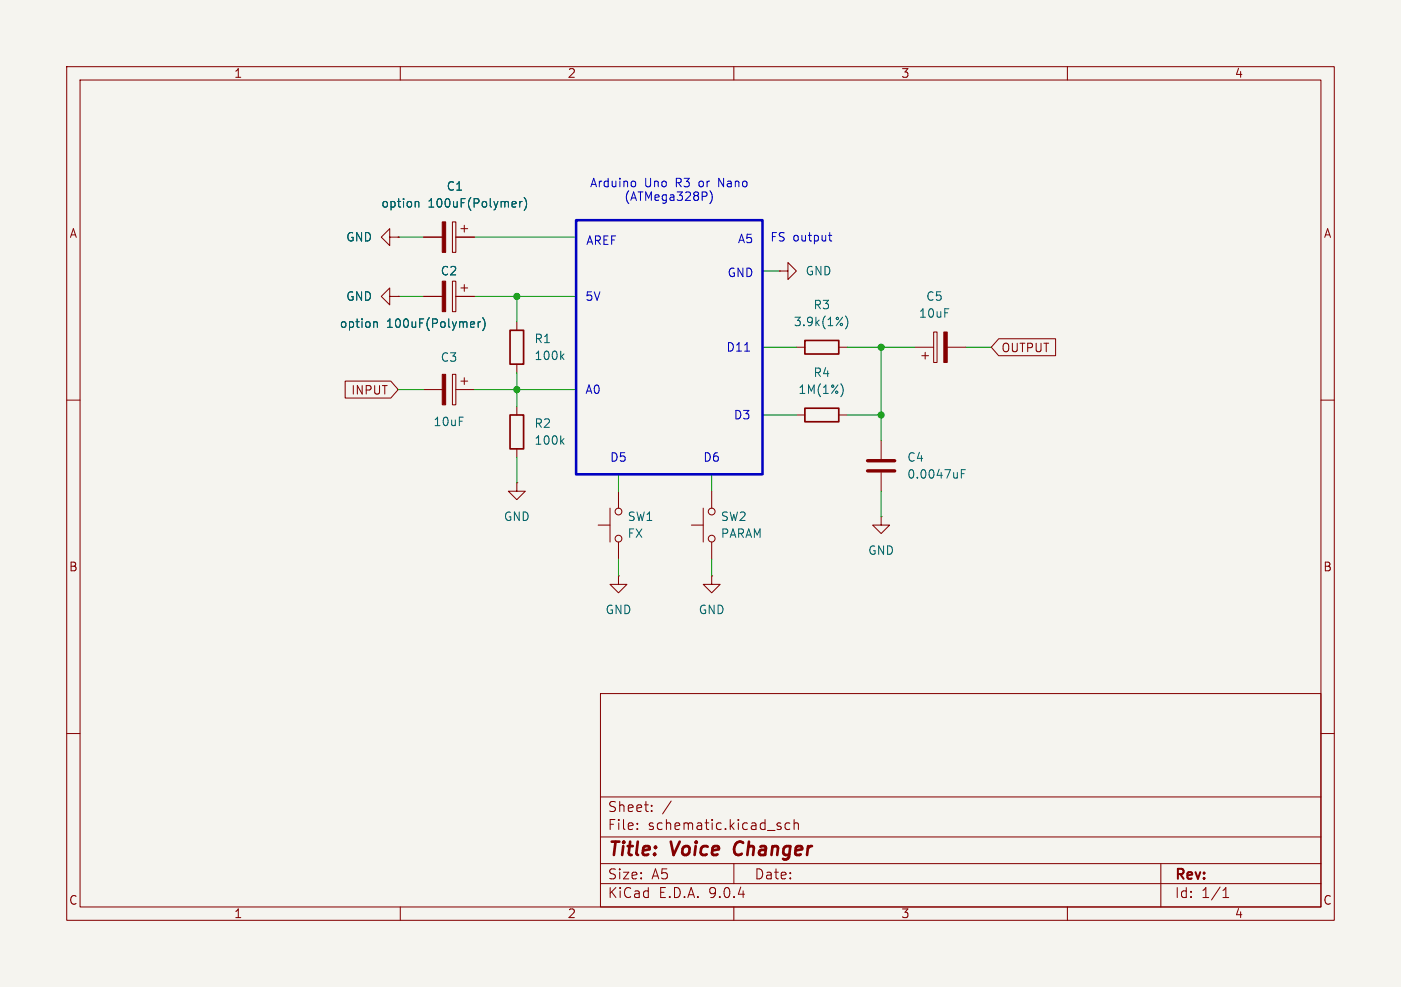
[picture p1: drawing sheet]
(kicad_sch
 (version 20250114)
 (generator "eeschema")
 (generator_version "9.0")
 (paper "A5")
 (title_block
  (title "Voice Changer"))
 (lib_symbols
  (symbol "Device:C"
   (pin_numbers (hide yes))
   (pin_names
    (offset 0.254)) (exclude_from_sim no) (in_bom yes) (on_board yes)
   (property "Reference" "C" (at 0.635 2.54 0) (effects (font (size 1.27 1.27)) (justify left)))
   (property "Value" "C" (at 0.635 -2.54 0) (effects (font (size 1.27 1.27)) (justify left)))
   (property "Footprint" "" (at 0.9652 -3.81 0) (effects (font (size 1.27 1.27)) (hide yes)))
   (property "Datasheet" "~" (at 0 0 0) (effects (font (size 1.27 1.27)) (hide yes)))
   (property "Description" "Unpolarized capacitor" (at 0 0 0) (effects (font (size 1.27 1.27)) (hide yes)))
   (symbol "C_0_1"
    (polyline (pts (xy -2.032 0.762) (xy 2.032 0.762)) (stroke (width 0.508) (type default)) (fill (type none)))
    (polyline (pts (xy -2.032 -0.762) (xy 2.032 -0.762)) (stroke (width 0.508) (type default)) (fill (type none))))
   (symbol "C_1_1"
    (pin passive line (at 0 3.81 270) (length 2.794) (name "~" (effects (font (size 1.27 1.27)))) (number "1" (effects (font (size 1.27 1.27)))))
    (pin passive line (at 0 -3.81 90) (length 2.794) (name "~" (effects (font (size 1.27 1.27)))) (number "2" (effects (font (size 1.27 1.27))))))
   (embedded_fonts no))
  (symbol "Device:C_Polarized"
   (pin_numbers (hide yes))
   (pin_names
    (offset 0.254)) (exclude_from_sim no) (in_bom yes) (on_board yes)
   (property "Reference" "C" (at 0.635 2.54 0) (effects (font (size 1.27 1.27)) (justify left)))
   (property "Value" "C_Polarized" (at 0.635 -2.54 0) (effects (font (size 1.27 1.27)) (justify left)))
   (property "Footprint" "" (at 0.9652 -3.81 0) (effects (font (size 1.27 1.27)) (hide yes)))
   (property "Datasheet" "~" (at 0 0 0) (effects (font (size 1.27 1.27)) (hide yes)))
   (property "Description" "Polarized capacitor" (at 0 0 0) (effects (font (size 1.27 1.27)) (hide yes)))
   (symbol "C_Polarized_0_1"
    (rectangle (start -2.286 0.508) (end 2.286 1.016) (stroke (width 0) (type default)) (fill (type none)))
    (polyline (pts (xy -1.778 2.286) (xy -0.762 2.286)) (stroke (width 0) (type default)) (fill (type none)))
    (polyline (pts (xy -1.27 2.794) (xy -1.27 1.778)) (stroke (width 0) (type default)) (fill (type none)))
    (rectangle (start 2.286 -0.508) (end -2.286 -1.016) (stroke (width 0) (type default)) (fill (type outline))))
   (symbol "C_Polarized_1_1"
    (pin passive line (at 0 3.81 270) (length 2.794) (name "~" (effects (font (size 1.27 1.27)))) (number "1" (effects (font (size 1.27 1.27)))))
    (pin passive line (at 0 -3.81 90) (length 2.794) (name "~" (effects (font (size 1.27 1.27)))) (number "2" (effects (font (size 1.27 1.27))))))
   (embedded_fonts no))
  (symbol "Device:R"
   (pin_numbers (hide yes))
   (pin_names
    (offset 0)) (exclude_from_sim no) (in_bom yes) (on_board yes)
   (property "Reference" "R" (at 2.032 0 90) (effects (font (size 1.27 1.27))))
   (property "Value" "R" (at 0 0 90) (effects (font (size 1.27 1.27))))
   (property "Footprint" "" (at -1.778 0 90) (effects (font (size 1.27 1.27)) (hide yes)))
   (property "Datasheet" "~" (at 0 0 0) (effects (font (size 1.27 1.27)) (hide yes)))
   (property "Description" "Resistor" (at 0 0 0) (effects (font (size 1.27 1.27)) (hide yes)))
   (symbol "R_0_1"
    (rectangle (start -1.016 -2.54) (end 1.016 2.54) (stroke (width 0.254) (type default)) (fill (type none))))
   (symbol "R_1_1"
    (pin passive line (at 0 3.81 270) (length 1.27) (name "~" (effects (font (size 1.27 1.27)))) (number "1" (effects (font (size 1.27 1.27)))))
    (pin passive line (at 0 -3.81 90) (length 1.27) (name "~" (effects (font (size 1.27 1.27)))) (number "2" (effects (font (size 1.27 1.27))))))
   (embedded_fonts no))
  (symbol "Switch:SW_MEC_5G"
   (pin_numbers (hide yes))
   (pin_names
    (offset 1.016) (hide yes)) (exclude_from_sim no) (in_bom yes) (on_board yes)
   (property "Reference" "SW" (at 1.27 2.54 0) (effects (font (size 1.27 1.27)) (justify left)))
   (property "Value" "SW_MEC_5G" (at 0 -1.524 0) (effects (font (size 1.27 1.27))))
   (property "Footprint" "" (at 0 5.08 0) (effects (font (size 1.27 1.27)) (hide yes)))
   (property "Datasheet" "http://www.apem.com/int/index.php?controller=attachment&id_attachment=488" (at 0 5.08 0) (effects (font (size 1.27 1.27)) (hide yes)))
   (property "Description" "MEC 5G single pole normally-open tactile switch" (at 0 0 0) (effects (font (size 1.27 1.27)) (hide yes)))
   (symbol "SW_MEC_5G_0_1"
    (circle (center -2.032 0) (radius 0.508) (stroke (width 0) (type default)) (fill (type none)))
    (polyline (pts (xy 0 1.27) (xy 0 3.048)) (stroke (width 0) (type default)) (fill (type none)))
    (circle (center 2.032 0) (radius 0.508) (stroke (width 0) (type default)) (fill (type none)))
    (polyline (pts (xy 2.54 1.27) (xy -2.54 1.27)) (stroke (width 0) (type default)) (fill (type none)))
    (pin passive line (at -5.08 0 0) (length 2.54) (name "A" (effects (font (size 1.27 1.27)))) (number "1" (effects (font (size 1.27 1.27)))))
    (pin passive line (at 5.08 0 180) (length 2.54) (name "B" (effects (font (size 1.27 1.27)))) (number "3" (effects (font (size 1.27 1.27))))))
   (symbol "SW_MEC_5G_1_1"
    (pin passive line (at -5.08 0 0) (length 2.54) (hide yes) (name "A" (effects (font (size 1.27 1.27)))) (number "2" (effects (font (size 1.27 1.27)))))
    (pin passive line (at 5.08 0 180) (length 2.54) (hide yes) (name "B" (effects (font (size 1.27 1.27)))) (number "4" (effects (font (size 1.27 1.27))))))
   (embedded_fonts no))
  (symbol "power:GND"
   (power)
   (pin_numbers (hide yes))
   (pin_names
    (offset 0) (hide yes)) (exclude_from_sim no) (in_bom yes) (on_board yes)
   (property "Reference" "#PWR" (at 0 -6.35 0) (effects (font (size 1.27 1.27)) (hide yes)))
   (property "Value" "GND" (at 0 -3.81 0) (effects (font (size 1.27 1.27))))
   (property "Footprint" "" (at 0 0 0) (effects (font (size 1.27 1.27)) (hide yes)))
   (property "Datasheet" "" (at 0 0 0) (effects (font (size 1.27 1.27)) (hide yes)))
   (property "Description" "Power symbol creates a global label with name \"GND\" , ground" (at 0 0 0) (effects (font (size 1.27 1.27)) (hide yes)))
   (symbol "GND_0_1"
    (polyline (pts (xy 0 0) (xy 0 -1.27) (xy 1.27 -1.27) (xy 0 -2.54) (xy -1.27 -1.27) (xy 0 -1.27)) (stroke (width 0) (type default)) (fill (type none))))
   (symbol "GND_1_1"
    (pin power_in line (at 0 0 270) (length 0) (name "~" (effects (font (size 1.27 1.27)))) (number "1" (effects (font (size 1.27 1.27))))))
   (embedded_fonts no)))
 (rectangle
  (start 86.36 33.02)
  (end 114.3 71.12)
  (stroke (width 0.381) (type solid))
  (fill (type none)))
 (text "FS output"
  (exclude_from_sim no)
  (at 120.142 35.814 0)
  (effects (font (size 1.27 1.27))))
 (text "D5"
  (exclude_from_sim no)
  (at 92.71 68.834 0)
  (effects (font (size 1.27 1.27))))
 (text "D3"
  (exclude_from_sim no)
  (at 111.252 62.484 0)
  (effects (font (size 1.27 1.27))))
 (text "GND"
  (exclude_from_sim no)
  (at 110.998 41.148 0)
  (effects (font (size 1.27 1.27))))
 (text "AREF"
  (exclude_from_sim no)
  (at 90.17 36.322 0)
  (effects (font (size 1.27 1.27))))
 (text "D6"
  (exclude_from_sim no)
  (at 106.68 68.834 0)
  (effects (font (size 1.27 1.27))))
 (text "D11"
  (exclude_from_sim no)
  (at 110.744 52.324 0)
  (effects (font (size 1.27 1.27))))
 (text "A5"
  (exclude_from_sim no)
  (at 111.76 36.068 0)
  (effects (font (size 1.27 1.27))))
 (text "Arduino Uno R3 or Nano\n(ATMega328P)"
  (exclude_from_sim no)
  (at 100.33 28.702 0)
  (effects (font (size 1.27 1.27))))
 (text "5V"
  (exclude_from_sim no)
  (at 88.9 44.704 0)
  (effects (font (size 1.27 1.27))))
 (text "A0"
  (exclude_from_sim no)
  (at 88.9 58.674 0)
  (effects (font (size 1.27 1.27))))
 (junction
  (at 77.47 58.42)
  (diameter 0)
  (color 0 0 0 0))
 (junction
  (at 132.08 62.23)
  (diameter 0)
  (color 0 0 0 0))
 (junction
  (at 77.47 44.45)
  (diameter 0)
  (color 0 0 0 0))
 (junction
  (at 132.08 52.07)
  (diameter 0)
  (color 0 0 0 0))
 (wire
  (pts (xy 92.71 83.82) (xy 92.71 86.36))
  (stroke (width 0) (type default)))
 (wire
  (pts (xy 77.47 44.45) (xy 86.36 44.45))
  (stroke (width 0) (type default)))
 (wire
  (pts (xy 71.12 58.42) (xy 77.47 58.42))
  (stroke (width 0) (type default)))
 (wire
  (pts (xy 77.47 58.42) (xy 77.47 60.96))
  (stroke (width 0) (type default)))
 (wire
  (pts (xy 71.12 44.45) (xy 77.47 44.45))
  (stroke (width 0) (type default)))
 (wire
  (pts (xy 127 52.07) (xy 132.08 52.07))
  (stroke (width 0) (type default)))
 (wire
  (pts (xy 59.69 44.45) (xy 63.5 44.45))
  (stroke (width 0) (type default)))
 (wire
  (pts (xy 132.08 73.66) (xy 132.08 77.47))
  (stroke (width 0) (type default)))
 (wire
  (pts (xy 92.71 71.12) (xy 92.71 73.66))
  (stroke (width 0) (type default)))
 (wire
  (pts (xy 77.47 68.58) (xy 77.47 72.39))
  (stroke (width 0) (type default)))
 (wire
  (pts (xy 132.08 52.07) (xy 137.16 52.07))
  (stroke (width 0) (type default)))
 (wire
  (pts (xy 132.08 62.23) (xy 132.08 66.04))
  (stroke (width 0) (type default)))
 (wire
  (pts (xy 106.68 83.82) (xy 106.68 86.36))
  (stroke (width 0) (type default)))
 (wire
  (pts (xy 71.12 35.56) (xy 86.36 35.56))
  (stroke (width 0) (type default)))
 (wire
  (pts (xy 59.69 35.56) (xy 63.5 35.56))
  (stroke (width 0) (type default)))
 (wire
  (pts (xy 59.69 58.42) (xy 63.5 58.42))
  (stroke (width 0) (type default)))
 (wire
  (pts (xy 132.08 52.07) (xy 132.08 62.23))
  (stroke (width 0) (type default)))
 (wire
  (pts (xy 144.78 52.07) (xy 148.59 52.07))
  (stroke (width 0) (type default)))
 (wire
  (pts (xy 114.3 52.07) (xy 119.38 52.07))
  (stroke (width 0) (type default)))
 (wire
  (pts (xy 132.08 62.23) (xy 127 62.23))
  (stroke (width 0) (type default)))
 (wire
  (pts (xy 106.68 71.12) (xy 106.68 73.66))
  (stroke (width 0) (type default)))
 (wire
  (pts (xy 114.3 40.64) (xy 116.84 40.64))
  (stroke (width 0) (type default)))
 (wire
  (pts (xy 77.47 55.88) (xy 77.47 58.42))
  (stroke (width 0) (type default)))
 (wire
  (pts (xy 114.3 62.23) (xy 119.38 62.23))
  (stroke (width 0) (type default)))
 (wire
  (pts (xy 77.47 44.45) (xy 77.47 48.26))
  (stroke (width 0) (type default)))
 (wire
  (pts (xy 77.47 58.42) (xy 86.36 58.42))
  (stroke (width 0) (type default)))
 (global_label "OUTPUT"
  (shape input)
  (at 148.59 52.07 0)
  (fields_autoplaced yes)
  (effects (font (size 1.27 1.27)) (justify left))
  (property "Intersheetrefs" "${INTERSHEET_REFS}" (at 158.7719 52.07 0) (effects (font (size 1.27 1.27)) (justify left) (hide yes))))
 (global_label "INPUT"
  (shape input)
  (at 59.69 58.42 180)
  (fields_autoplaced yes)
  (effects (font (size 1.27 1.27)) (justify right))
  (property "Intersheetrefs" "${INTERSHEET_REFS}" (at 51.2014 58.42 0) (effects (font (size 1.27 1.27)) (justify right) (hide yes))))
 (symbol
  (lib_id "power:GND")
  (at 77.47 72.39 0)
  (unit 1)
  (exclude_from_sim no)
  (in_bom yes)
  (on_board yes)
  (dnp no)
  (fields_autoplaced yes)
  (property "Reference" "#PWR03" (at 77.47 78.74 0) (effects (font (size 1.27 1.27)) (hide yes)))
  (property "Value" "GND" (at 77.47 77.47 0) (effects (font (size 1.27 1.27))))
  (property "Footprint" "" (at 77.47 72.39 0) (effects (font (size 1.27 1.27)) (hide yes)))
  (property "Datasheet" "" (at 77.47 72.39 0) (effects (font (size 1.27 1.27)) (hide yes)))
  (property "Description" "Power symbol creates a global label with name \"GND\" , ground" (at 77.47 72.39 0) (effects (font (size 1.27 1.27)) (hide yes)))
  (pin "1"))
 (symbol
  (lib_id "Device:C_Polarized")
  (at 140.97 52.07 90)
  (unit 1)
  (exclude_from_sim no)
  (in_bom yes)
  (on_board yes)
  (dnp no)
  (fields_autoplaced yes)
  (property "Reference" "C5" (at 140.081 44.45 90) (effects (font (size 1.27 1.27))))
  (property "Value" "10uF" (at 140.081 46.99 90) (effects (font (size 1.27 1.27))))
  (property "Footprint" "" (at 144.78 51.1048 0) (effects (font (size 1.27 1.27)) (hide yes)))
  (property "Datasheet" "~" (at 140.97 52.07 0) (effects (font (size 1.27 1.27)) (hide yes)))
  (property "Description" "Polarized capacitor" (at 140.97 52.07 0) (effects (font (size 1.27 1.27)) (hide yes)))
  (pin "2")
  (pin "1"))
 (symbol
  (lib_id "power:GND")
  (at 106.68 86.36 0)
  (unit 1)
  (exclude_from_sim no)
  (in_bom yes)
  (on_board yes)
  (dnp no)
  (fields_autoplaced yes)
  (property "Reference" "#PWR05" (at 106.68 92.71 0) (effects (font (size 1.27 1.27)) (hide yes)))
  (property "Value" "GND" (at 106.68 91.44 0) (effects (font (size 1.27 1.27))))
  (property "Footprint" "" (at 106.68 86.36 0) (effects (font (size 1.27 1.27)) (hide yes)))
  (property "Datasheet" "" (at 106.68 86.36 0) (effects (font (size 1.27 1.27)) (hide yes)))
  (property "Description" "Power symbol creates a global label with name \"GND\" , ground" (at 106.68 86.36 0) (effects (font (size 1.27 1.27)) (hide yes)))
  (pin "1"))
 (symbol
  (lib_id "Device:C_Polarized")
  (at 67.31 44.45 270)
  (unit 1)
  (exclude_from_sim no)
  (in_bom yes)
  (on_board yes)
  (dnp no)
  (property "Reference" "C2" (at 67.31 40.64 90) (effects (font (size 1.27 1.27))))
  (property "Value" "option 100uF(Polymer)" (at 61.976 48.514 90) (effects (font (size 1.27 1.27))))
  (property "Footprint" "" (at 63.5 45.4152 0) (effects (font (size 1.27 1.27)) (hide yes)))
  (property "Datasheet" "~" (at 67.31 44.45 0) (effects (font (size 1.27 1.27)) (hide yes)))
  (property "Description" "Polarized capacitor" (at 67.31 44.45 0) (effects (font (size 1.27 1.27)) (hide yes)))
  (pin "2")
  (pin "1"))
 (symbol
  (lib_id "power:GND")
  (at 59.69 35.56 270)
  (unit 1)
  (exclude_from_sim no)
  (in_bom yes)
  (on_board yes)
  (dnp no)
  (fields_autoplaced yes)
  (property "Reference" "#PWR01" (at 53.34 35.56 0) (effects (font (size 1.27 1.27)) (hide yes)))
  (property "Value" "GND" (at 55.88 35.5599 90) (effects (font (size 1.27 1.27)) (justify right)))
  (property "Footprint" "" (at 59.69 35.56 0) (effects (font (size 1.27 1.27)) (hide yes)))
  (property "Datasheet" "" (at 59.69 35.56 0) (effects (font (size 1.27 1.27)) (hide yes)))
  (property "Description" "Power symbol creates a global label with name \"GND\" , ground" (at 59.69 35.56 0) (effects (font (size 1.27 1.27)) (hide yes)))
  (pin "1"))
 (symbol
  (lib_id "Device:C_Polarized")
  (at 67.31 58.42 270)
  (unit 1)
  (exclude_from_sim no)
  (in_bom yes)
  (on_board yes)
  (dnp no)
  (property "Reference" "C3" (at 67.31 53.594 90) (effects (font (size 1.27 1.27))))
  (property "Value" "10uF" (at 67.31 63.246 90) (effects (font (size 1.27 1.27))))
  (property "Footprint" "" (at 63.5 59.3852 0) (effects (font (size 1.27 1.27)) (hide yes)))
  (property "Datasheet" "~" (at 67.31 58.42 0) (effects (font (size 1.27 1.27)) (hide yes)))
  (property "Description" "Polarized capacitor" (at 67.31 58.42 0) (effects (font (size 1.27 1.27)) (hide yes)))
  (pin "2")
  (pin "1"))
 (symbol
  (lib_id "Switch:SW_MEC_5G")
  (at 106.68 78.74 90)
  (unit 1)
  (exclude_from_sim no)
  (in_bom yes)
  (on_board yes)
  (dnp no)
  (property "Reference" "SW2" (at 107.95 77.4699 90) (effects (font (size 1.27 1.27)) (justify right)))
  (property "Value" "PARAM" (at 107.95 80.0099 90) (effects (font (size 1.27 1.27)) (justify right)))
  (property "Footprint" "" (at 101.6 78.74 0) (effects (font (size 1.27 1.27)) (hide yes)))
  (property "Datasheet" "http://www.apem.com/int/index.php?controller=attachment&id_attachment=488" (at 101.6 78.74 0) (effects (font (size 1.27 1.27)) (hide yes)))
  (property "Description" "MEC 5G single pole normally-open tactile switch" (at 106.68 78.74 0) (effects (font (size 1.27 1.27)) (hide yes)))
  (pin "3")
  (pin "2")
  (pin "1")
  (pin "4"))
 (symbol
  (lib_id "power:GND")
  (at 92.71 86.36 0)
  (unit 1)
  (exclude_from_sim no)
  (in_bom yes)
  (on_board yes)
  (dnp no)
  (fields_autoplaced yes)
  (property "Reference" "#PWR04" (at 92.71 92.71 0) (effects (font (size 1.27 1.27)) (hide yes)))
  (property "Value" "GND" (at 92.71 91.44 0) (effects (font (size 1.27 1.27))))
  (property "Footprint" "" (at 92.71 86.36 0) (effects (font (size 1.27 1.27)) (hide yes)))
  (property "Datasheet" "" (at 92.71 86.36 0) (effects (font (size 1.27 1.27)) (hide yes)))
  (property "Description" "Power symbol creates a global label with name \"GND\" , ground" (at 92.71 86.36 0) (effects (font (size 1.27 1.27)) (hide yes)))
  (pin "1"))
 (symbol
  (lib_id "Device:R")
  (at 123.19 62.23 90)
  (unit 1)
  (exclude_from_sim no)
  (in_bom yes)
  (on_board yes)
  (dnp no)
  (fields_autoplaced yes)
  (property "Reference" "R4" (at 123.19 55.88 90) (effects (font (size 1.27 1.27))))
  (property "Value" "1M(1%)" (at 123.19 58.42 90) (effects (font (size 1.27 1.27))))
  (property "Footprint" "" (at 123.19 64.008 90) (effects (font (size 1.27 1.27)) (hide yes)))
  (property "Datasheet" "~" (at 123.19 62.23 0) (effects (font (size 1.27 1.27)) (hide yes)))
  (property "Description" "Resistor" (at 123.19 62.23 0) (effects (font (size 1.27 1.27)) (hide yes)))
  (pin "2")
  (pin "1"))
 (symbol
  (lib_id "Device:R")
  (at 123.19 52.07 90)
  (unit 1)
  (exclude_from_sim no)
  (in_bom yes)
  (on_board yes)
  (dnp no)
  (fields_autoplaced yes)
  (property "Reference" "R3" (at 123.19 45.72 90) (effects (font (size 1.27 1.27))))
  (property "Value" "3.9k(1%)" (at 123.19 48.26 90) (effects (font (size 1.27 1.27))))
  (property "Footprint" "" (at 123.19 53.848 90) (effects (font (size 1.27 1.27)) (hide yes)))
  (property "Datasheet" "~" (at 123.19 52.07 0) (effects (font (size 1.27 1.27)) (hide yes)))
  (property "Description" "Resistor" (at 123.19 52.07 0) (effects (font (size 1.27 1.27)) (hide yes)))
  (pin "2")
  (pin "1"))
 (symbol
  (lib_id "Switch:SW_MEC_5G")
  (at 92.71 78.74 90)
  (unit 1)
  (exclude_from_sim no)
  (in_bom yes)
  (on_board yes)
  (dnp no)
  (fields_autoplaced yes)
  (property "Reference" "SW1" (at 93.98 77.4699 90) (effects (font (size 1.27 1.27)) (justify right)))
  (property "Value" "FX" (at 93.98 80.0099 90) (effects (font (size 1.27 1.27)) (justify right)))
  (property "Footprint" "" (at 87.63 78.74 0) (effects (font (size 1.27 1.27)) (hide yes)))
  (property "Datasheet" "http://www.apem.com/int/index.php?controller=attachment&id_attachment=488" (at 87.63 78.74 0) (effects (font (size 1.27 1.27)) (hide yes)))
  (property "Description" "MEC 5G single pole normally-open tactile switch" (at 92.71 78.74 0) (effects (font (size 1.27 1.27)) (hide yes)))
  (pin "3")
  (pin "2")
  (pin "1")
  (pin "4"))
 (symbol
  (lib_id "power:GND")
  (at 116.84 40.64 90)
  (unit 1)
  (exclude_from_sim no)
  (in_bom yes)
  (on_board yes)
  (dnp no)
  (fields_autoplaced yes)
  (property "Reference" "#PWR06" (at 123.19 40.64 0) (effects (font (size 1.27 1.27)) (hide yes)))
  (property "Value" "GND" (at 120.65 40.6399 90) (effects (font (size 1.27 1.27)) (justify right)))
  (property "Footprint" "" (at 116.84 40.64 0) (effects (font (size 1.27 1.27)) (hide yes)))
  (property "Datasheet" "" (at 116.84 40.64 0) (effects (font (size 1.27 1.27)) (hide yes)))
  (property "Description" "Power symbol creates a global label with name \"GND\" , ground" (at 116.84 40.64 0) (effects (font (size 1.27 1.27)) (hide yes)))
  (pin "1"))
 (symbol
  (lib_id "power:GND")
  (at 132.08 77.47 0)
  (unit 1)
  (exclude_from_sim no)
  (in_bom yes)
  (on_board yes)
  (dnp no)
  (fields_autoplaced yes)
  (property "Reference" "#PWR07" (at 132.08 83.82 0) (effects (font (size 1.27 1.27)) (hide yes)))
  (property "Value" "GND" (at 132.08 82.55 0) (effects (font (size 1.27 1.27))))
  (property "Footprint" "" (at 132.08 77.47 0) (effects (font (size 1.27 1.27)) (hide yes)))
  (property "Datasheet" "" (at 132.08 77.47 0) (effects (font (size 1.27 1.27)) (hide yes)))
  (property "Description" "Power symbol creates a global label with name \"GND\" , ground" (at 132.08 77.47 0) (effects (font (size 1.27 1.27)) (hide yes)))
  (pin "1"))
 (symbol
  (lib_id "Device:C_Polarized")
  (at 67.31 35.56 270)
  (unit 1)
  (exclude_from_sim no)
  (in_bom yes)
  (on_board yes)
  (dnp no)
  (fields_autoplaced yes)
  (property "Reference" "C1" (at 68.199 27.94 90) (effects (font (size 1.27 1.27))))
  (property "Value" "option 100uF(Polymer)" (at 68.199 30.48 90) (effects (font (size 1.27 1.27))))
  (property "Footprint" "" (at 63.5 36.5252 0) (effects (font (size 1.27 1.27)) (hide yes)))
  (property "Datasheet" "~" (at 67.31 35.56 0) (effects (font (size 1.27 1.27)) (hide yes)))
  (property "Description" "Polarized capacitor" (at 67.31 35.56 0) (effects (font (size 1.27 1.27)) (hide yes)))
  (pin "2")
  (pin "1"))
 (symbol
  (lib_id "Device:R")
  (at 77.47 64.77 0)
  (unit 1)
  (exclude_from_sim no)
  (in_bom yes)
  (on_board yes)
  (dnp no)
  (fields_autoplaced yes)
  (property "Reference" "R2" (at 80.01 63.4999 0) (effects (font (size 1.27 1.27)) (justify left)))
  (property "Value" "100k" (at 80.01 66.0399 0) (effects (font (size 1.27 1.27)) (justify left)))
  (property "Footprint" "" (at 75.692 64.77 90) (effects (font (size 1.27 1.27)) (hide yes)))
  (property "Datasheet" "~" (at 77.47 64.77 0) (effects (font (size 1.27 1.27)) (hide yes)))
  (property "Description" "Resistor" (at 77.47 64.77 0) (effects (font (size 1.27 1.27)) (hide yes)))
  (pin "2")
  (pin "1"))
 (symbol
  (lib_id "Device:C")
  (at 132.08 69.85 0)
  (unit 1)
  (exclude_from_sim no)
  (in_bom yes)
  (on_board yes)
  (dnp no)
  (fields_autoplaced yes)
  (property "Reference" "C4" (at 135.89 68.5799 0) (effects (font (size 1.27 1.27)) (justify left)))
  (property "Value" "0.0047uF" (at 135.89 71.1199 0) (effects (font (size 1.27 1.27)) (justify left)))
  (property "Footprint" "" (at 133.0452 73.66 0) (effects (font (size 1.27 1.27)) (hide yes)))
  (property "Datasheet" "~" (at 132.08 69.85 0) (effects (font (size 1.27 1.27)) (hide yes)))
  (property "Description" "Unpolarized capacitor" (at 132.08 69.85 0) (effects (font (size 1.27 1.27)) (hide yes)))
  (pin "1")
  (pin "2"))
 (symbol
  (lib_id "power:GND")
  (at 59.69 44.45 270)
  (unit 1)
  (exclude_from_sim no)
  (in_bom yes)
  (on_board yes)
  (dnp no)
  (fields_autoplaced yes)
  (property "Reference" "#PWR02" (at 53.34 44.45 0) (effects (font (size 1.27 1.27)) (hide yes)))
  (property "Value" "GND" (at 55.88 44.4499 90) (effects (font (size 1.27 1.27)) (justify right)))
  (property "Footprint" "" (at 59.69 44.45 0) (effects (font (size 1.27 1.27)) (hide yes)))
  (property "Datasheet" "" (at 59.69 44.45 0) (effects (font (size 1.27 1.27)) (hide yes)))
  (property "Description" "Power symbol creates a global label with name \"GND\" , ground" (at 59.69 44.45 0) (effects (font (size 1.27 1.27)) (hide yes)))
  (pin "1"))
 (symbol
  (lib_id "Device:R")
  (at 77.47 52.07 0)
  (unit 1)
  (exclude_from_sim no)
  (in_bom yes)
  (on_board yes)
  (dnp no)
  (fields_autoplaced yes)
  (property "Reference" "R1" (at 80.01 50.7999 0) (effects (font (size 1.27 1.27)) (justify left)))
  (property "Value" "100k" (at 80.01 53.3399 0) (effects (font (size 1.27 1.27)) (justify left)))
  (property "Footprint" "" (at 75.692 52.07 90) (effects (font (size 1.27 1.27)) (hide yes)))
  (property "Datasheet" "~" (at 77.47 52.07 0) (effects (font (size 1.27 1.27)) (hide yes)))
  (property "Description" "Resistor" (at 77.47 52.07 0) (effects (font (size 1.27 1.27)) (hide yes)))
  (pin "2")
  (pin "1"))
 (sheet_instances
  (path ""
   (page "1")))
 (embedded_fonts no))
